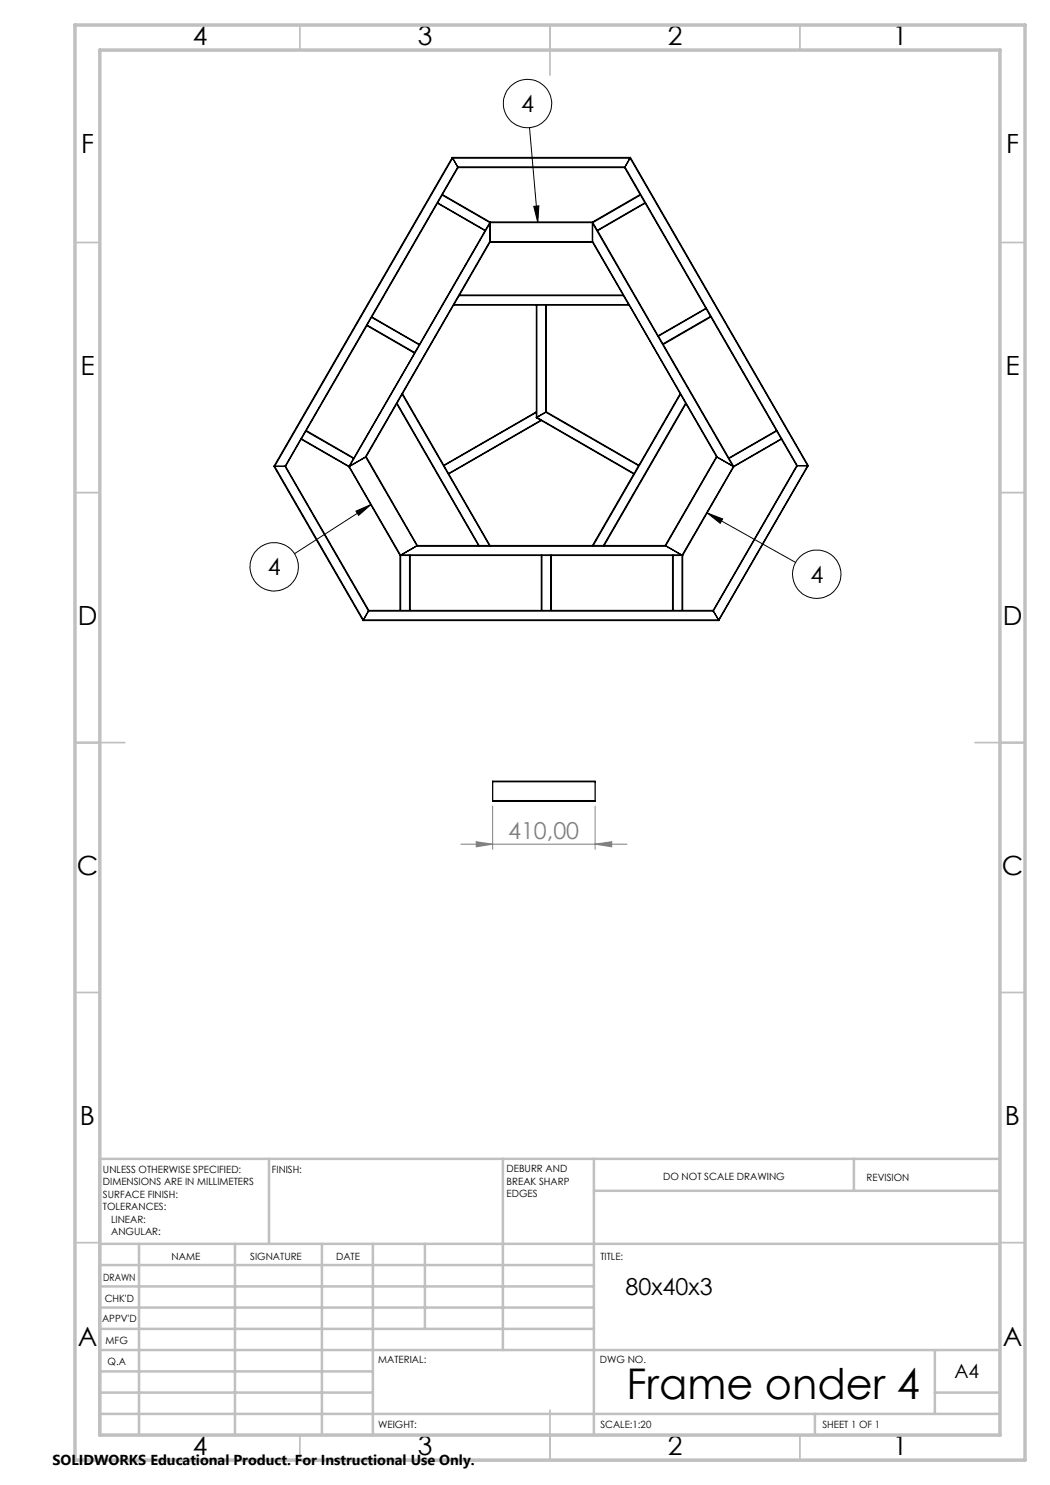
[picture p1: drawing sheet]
<svg xmlns="http://www.w3.org/2000/svg" width="210mm" height="297mm" viewBox="0 0 210 297" stroke-linecap="round" stroke-linejoin="round" font-family="sans-serif">
<g fill="none" stroke="#000" stroke-width=".2">
<path d="M105.9 25.5l1.7 19M106.8 41.3l1-.1-.2 3.3zM71.2 102.2l3-1.3-2.5 2.2zM74.2 100.9l-15.3 9.8M141.4 102.6l17.7 9.9M141.4 102.6l3.1 1.2-.5 .9z"/>
<circle cx="105.5" cy="20.7" r="4.8"/>
<circle cx="54.8" cy="113.4" r="4.8"/>
<circle cx="163.3" cy="114.8" r="4.8"/>
</g>
<path d="M92.2 168.8h33.2M95.2 168.3l3.3 .5-3.3 .6zM98.5 161.2v8.7M119 168.8l3.3-.5v1.1zM119 161.2v8.7" fill="none" stroke="#808080" stroke-width=".2"/>
<g fill="none" stroke="#c0c0c0" stroke-width=".35">
<path d="M60 5v5M110 5v10M160 5v5M15 48.5h5M200 48.5h5M15 98.5h5M200 98.5h5M15 148.5h10M195 148.5h10M15 198.5h5M200 198.5h5M15 248.5h5"/>
<path d="M200 248.5h5M60 287v5M110 282v10M160 287v5"/>
</g>
<g fill="none" stroke="#c0c0c0" stroke-width=".5">
<path d="M53.8 231.8v17M100.6 231.8v38.2M118.8 231.8v55.2M118.8 238.2h81.2M170.8 231.8v6.4M200 231.8h-180v55.2M20 248.8h180M20 257.3h98.8M20 253h98.8M27.8 248.8v38.2M47 248.8v38.2M64.4 248.8v38.2"/>
<path d="M74.6 248.8v38.2M85 248.8v17M20 265.8h98.8M20 261.5h98.8M20 278.5h54.6M20 274.3h54.6M20 270h180M187 278.5h13M187 270v12.8M20 282.8h180M163 282.8v4.2"/>
</g>
<path d="M15 5h190v287h-190zM20 10h180v277h-180z" fill="none" stroke="#c0c0c0" stroke-width=".7"/>
<path d="M71.2 102.2l3-1.3-2.5 2.2zM141.4 102.6l3.1 1.2-.5 .9zM106.8 41.3l1-.1-.2 3.3z" fill="#000"/>
<path d="M119 168.8l3.3-.5v1.1zM95.2 168.3l3.3 .5-3.3 .6z" fill="#808080"/>
<g fill="none" stroke="#000" stroke-width=".25">
<path d="M88.4 39l-.9 1.6M88.4 39l9.6 5.5M88.5 38.9l-.1 .1M88.5 38.9l9.5 5.5M90.5 31.5v.1M90.5 31.5l-35.7 61.8M90.5 31.5h35.6M90.5 31.6l-35.6 61.7M90.5 31.6l1 1.8M90.5 31.6h35.5M91.5 33.4l.1 .1M91.5 33.4l-34.5 59.9"/>
<path d="M91.5 33.4h33.5M91.6 33.5l-3.1 5.4M91.6 33.5h33.3M124.9 33.5l3.1 5.4M125 33.4l-.1 .1M125 33.4l34.5 59.7M126 31.6l-1 1.8M126 31.6l35.5 61.5M126.1 31.5l-.1 .1M126.1 31.5l35.5 61.6M128 38.9l.1 .1M128 38.9l-9.5 5.5"/>
<path d="M128.1 39l-9.5 5.5M128.1 39l.9 1.6M87.5 40.6l9.5 5.5M87.5 40.6l-13.1 22.8M87.5 40.6h.1M91.8 59.1h32.9M91.8 59.1l-1 1.8M91.9 59l-.1 .1M91.9 59h32.7M97 46.1l-13.1 22.8M97 46.1h.1M98 44.5l-1 1.6"/>
<path d="M98 44.4v.1M98 48.3v.1M98 44.6l-28.1 48.6 3.2-1.8 24.9-43.2M98 44.5v3.8M98 48.4l-6.1 10.6M98 48.4h20.5M98 48.3h20.5M98 44.5h20.5M98 44.4h20.5M118.5 44.4l.1 .1M118.5 48.3v.1M118.5 44.4v.1"/>
<path d="M118.5 44.6l28.1 48.6-3.1-1.8-25-43.2M118.5 48.4l6.1 10.6M118.5 44.5v3.8M118.6 44.5l.9 1.6M119.5 46.1h.1M119.5 46.1l12.1 21.1M124.6 59l.1 .1M124.7 59.1l1 1.8M129 40.6h.1M129 40.6l-9.5 5.5M129 40.6l12.2 21.1M73.4 65.1l9.5 5.5"/>
<path d="M73.4 65.1l-12.2 21M73.4 65v.1M73.4 65l9.5 5.5M74.3 63.5l-.9 1.5M74.3 63.5l9.6 5.5M74.4 63.4l-.1 .1M74.4 63.4l9.5 5.5M80.4 78.8l-1 1.8M80.4 78.8l17.5 30.3M80.5 78.7l-.1 .1M80.5 78.7l8.3 14.4M82.9 70.6l-12.1 21"/>
<path d="M82.9 70.5v.1M83.9 69l-1 1.5M83.9 68.9v.1M90.7 61h16.6M90.7 61l-10.2 17.7M90.8 60.9l-.1 .1M90.8 60.9h34.9M107.3 61h.1M107.3 61v21.4M107.4 61v22.5M107.4 61h1.7M109.1 61h.2"/>
<path d="M109.1 61v21.4M109.3 61h16.5M109.3 61v21.4M125.7 60.9l.1 .1M125.8 61l10.2 17.7M131.6 67.2h.1M131.7 67.2l.9 1.6M132.6 68.8v.1M132.6 68.9l13.2 22.7M136 78.7l.1 .1M136 78.7l-8.2 14.4M136.1 78.8l-17.5 30.3"/>
<path d="M136.1 78.8l1 1.8M141.2 61.7h.1M141.2 61.7l-9.6 5.5M141.2 61.7l-9.5 5.5M141.2 61.7l.9 1.6M142.1 63.3l.1 .1M142.1 63.3l-9.5 5.5M142.2 63.4l-9.6 5.5M142.2 63.4l13.1 22.7M54.8 93.3h.1M54.8 93.3l17.8 30.8M54.9 93.3l17.8 30.7"/>
<path d="M54.9 93.3h2.1M57 93.3h.1M57 93.3l16.7 28.9M57.1 93.3l16.7 28.8M60.2 87.8l9.6 5.5M60.2 87.8l-3.1 5.5M60.3 87.8h-.1M60.3 87.8l9.5 5.5M61.2 86.2l-.9 1.6M61.2 86.2l9.5 5.5M61.2 86.1v.1M61.2 86.1l9.6 5.5"/>
<path d="M69.8 93.3l10.2 17.8M69.8 93.3h.1M69.9 93.3h-.1M69.9 93.3l10.2 17.8M70.7 91.7l-.9 1.6M70.8 91.6l-.1 .1M73.1 91.4l10.3 17.7M73.1 91.4l-3.2 1.9M73.2 91.3l-.1 .1M73.2 91.3l10.3 17.8M79.3 80.7l16.4 28.4M79.3 80.7l-6.1 10.6"/>
<path d="M79.4 80.6l-.1 .1M79.4 80.6l16.4 28.5M88.8 93.1h.1M88.8 93.1l.9 1.6M89.7 94.7v.1M89.7 94.8l8.3 14.3M107.3 82.4v.1M107.3 82.5v1M107.3 82.5l-18.5 10.6M107.3 83.5l.9 .6M107.3 82.4l-18.5 10.7M107.4 83.5h-.1"/>
<path d="M107.4 83.5l19.4 11.2M108.2 84.1h.1M108.2 84.1l-18.5 10.6M108.3 84.1l18.5 10.7M108.3 84.1l-18.6 10.7M109.1 82.4l-1.7 1.1M109.1 82.4l18.6 10.7M109.3 82.4h-.2M109.3 82.4l18.5 10.7M126.8 94.8l-8.3 14.3M126.8 94.7v.1M127.7 93.1l-.9 1.6"/>
<path d="M127.8 93.1h-.1M137.1 80.6l.1 .1M137.1 80.6l-16.4 28.5M137.2 80.7l-16.4 28.4M137.2 80.7l6.1 10.6M143.3 91.3l.1 .1M143.3 91.3l-10.3 17.8M143.4 91.4l-10.3 17.7M143.4 91.4l3.3 1.9M145.8 91.6v.1M145.8 91.7l.9 1.6M146.7 93.3h.1"/>
<path d="M146.7 93.3l-10.3 17.8M146.8 93.3l-10.3 17.8M155.3 86.1v.1M155.3 86.1l-9.5 5.5M155.3 86.2l-9.5 5.5M155.3 86.2l.9 1.6M156.2 87.8h.1M156.2 87.8l-9.5 5.5M156.3 87.8l-9.5 5.5M156.3 87.8l3 5.3M159.3 93.1h.2M159.3 93.1l-16.7 29"/>
<path d="M159.5 93.1h2M159.5 93.1l-16.8 29.1M161.5 93.1h.1M161.5 93.1l-17.8 30.9M161.6 93.1l-17.8 31M80 111.1h.1M80 111.1v11M80.1 111.1h-.1M80.1 111.1v11M80.1 111.1h1.8M81.9 111.1h.1M81.9 111.1v11"/>
<path d="M82 111.1h26.3M82 111.1v11M83.3 109.2h49.9l3.1 1.8h-56.1M83.4 109.1l-3.3 2M83.5 109.1h-.1M83.5 109.1h12.2M95.7 109.1h.1M95.8 109.1h2.1M97.9 109.1h.1M98 109.1h20.5M108.3 111.1h.1M108.3 111.1v11"/>
<path d="M108.4 111.1h1.8M108.4 111.1v11M110.2 111.1h.1M110.2 111.1v11M110.3 111.1h24.2M110.3 111.1v11M118.5 109.1h.1M118.6 109.1h2.1M120.7 109.1h.1M120.8 109.1h12.2M133 109.1h.1M133.1 109.1l3.3 2"/>
<path d="M134.5 111.1h.1M134.5 111.1v11M134.6 111.1h1.8M134.6 111.1v11M136.4 111.1h.1M136.4 111.1v11M136.5 111.1v11M72.6 124.1h71.2M72.7 124l-.1 .1M72.7 124h71M73.7 122.2l-1 1.8M73.7 122.2h69"/>
<path d="M73.8 122.1l-.1 .1M73.8 122.1h6.2M80 122.1h.1M80.1 122.1h1.8M81.9 122.1h.1M82 122.1h26.3M108.3 122.1h.1M108.4 122.1h1.8M110.2 122.1h.1M110.3 122.1h24.2M134.5 122.1h.1M134.6 122.1h1.8"/>
<path d="M136.4 122.1h.1M136.5 122.1h6.1M142.6 122.1l.1 .1M142.7 122.2l1 1.8M143.7 124l.1 .1M98.5 156.3v-.1h20.5v.1M98.5 156.3h20.5M98.5 156.3v3.8M119 156.3v3.8M98.5 160.1v.1h20.5v-.1M98.5 160.1h20.5"/>
</g>
<text font-size="8.5" x="125.3" y="279.7">Frame onder 4</text>
<g font-size="5.3">
<text x="38.5" y="8.9">4</text>
<text x="83.5" y="8.9">3</text>
<text x="133.6" y="8.9">2</text>
<text x="178.6" y="8.9">1</text>
<text x="16.2" y="30.7">F</text>
<text x="201.2" y="30.7">F</text>
<text x="16.1" y="74.9">E</text>
<text x="201.1" y="74.9">E</text>
<text x="15.5" y="124.9">D</text>
<text x="200.5" y="124.9">D</text>
<text x="15.4" y="174.9">C</text>
<text x="200.4" y="174.9">C</text>
<text x="16" y="224.9">B</text>
<text x="201" y="224.9">B</text>
<text x="15.5" y="269.2">A</text>
<text x="200.5" y="269.2">A</text>
<text x="38.5" y="290.9">4</text>
<text x="83.5" y="290.9">3</text>
<text x="133.6" y="290.9">2</text>
<text x="178.6" y="290.9">1</text>
</g>
<g font-size="4.7">
<text x="104.2" y="22.4">4</text>
<text x="53.6" y="115.1">4</text>
<text x="162.1" y="116.5">4</text>
<text x="125.1" y="259">80x40x3</text>
</g>
<text font-size="4.7" fill="#808080" x="101.6" y="167.8">410,00</text>
<text font-size="3.9" x="190.9" y="275.5">A4</text>
<text font-size="2.9" x="10.5" y="292.9">SOLIDWORKS Educational Product. For Instructional Use Only.</text>
<g font-size="2">
<text x="20.6" y="234.6">UNLESS OTHERWISE SPECIFIED:</text>
<text x="20.6" y="237.1">DIMENSIONS ARE IN MILLIMETERS</text>
<text x="20.6" y="239.6">SURFACE FINISH:</text>
<text x="54.4" y="234.6">FINISH:</text>
<text x="101.3" y="234.5">DEBURR AND</text>
<text x="101.3" y="237">BREAK SHARP</text>
<text x="101.3" y="239.5">EDGES</text>
<text x="132.6" y="236">DO NOT SCALE DRAWING</text>
<text x="173.3" y="236.2">REVISION</text>
<text x="20.6" y="242.1">TOLERANCES:</text>
<text x="22.2" y="244.6">LINEAR:</text>
<text x="22.2" y="247.1">ANGULAR:</text>
<text x="34.3" y="252">NAME</text>
<text x="50" y="251.9">SIGNATURE</text>
<text x="67.2" y="251.9">DATE</text>
<text x="120.1" y="251.9">TITLE:</text>
<text x="20.6" y="256.1">DRAWN</text>
<text x="20.9" y="260.3">CHK'D</text>
<text x="20.4" y="264.4">APPV'D</text>
<text x="21.1" y="268.8">MFG</text>
<text x="21.5" y="273">Q.A</text>
<text x="75.6" y="272.5">MATERIAL:</text>
<text x="120" y="272.5">DWG NO.</text>
<text x="75.6" y="285.5">WEIGHT:</text>
<text x="120.1" y="285.6">SCALE:1:20</text>
<text x="164.5" y="285.6">SHEET 1 OF 1</text>
</g>
</svg>
